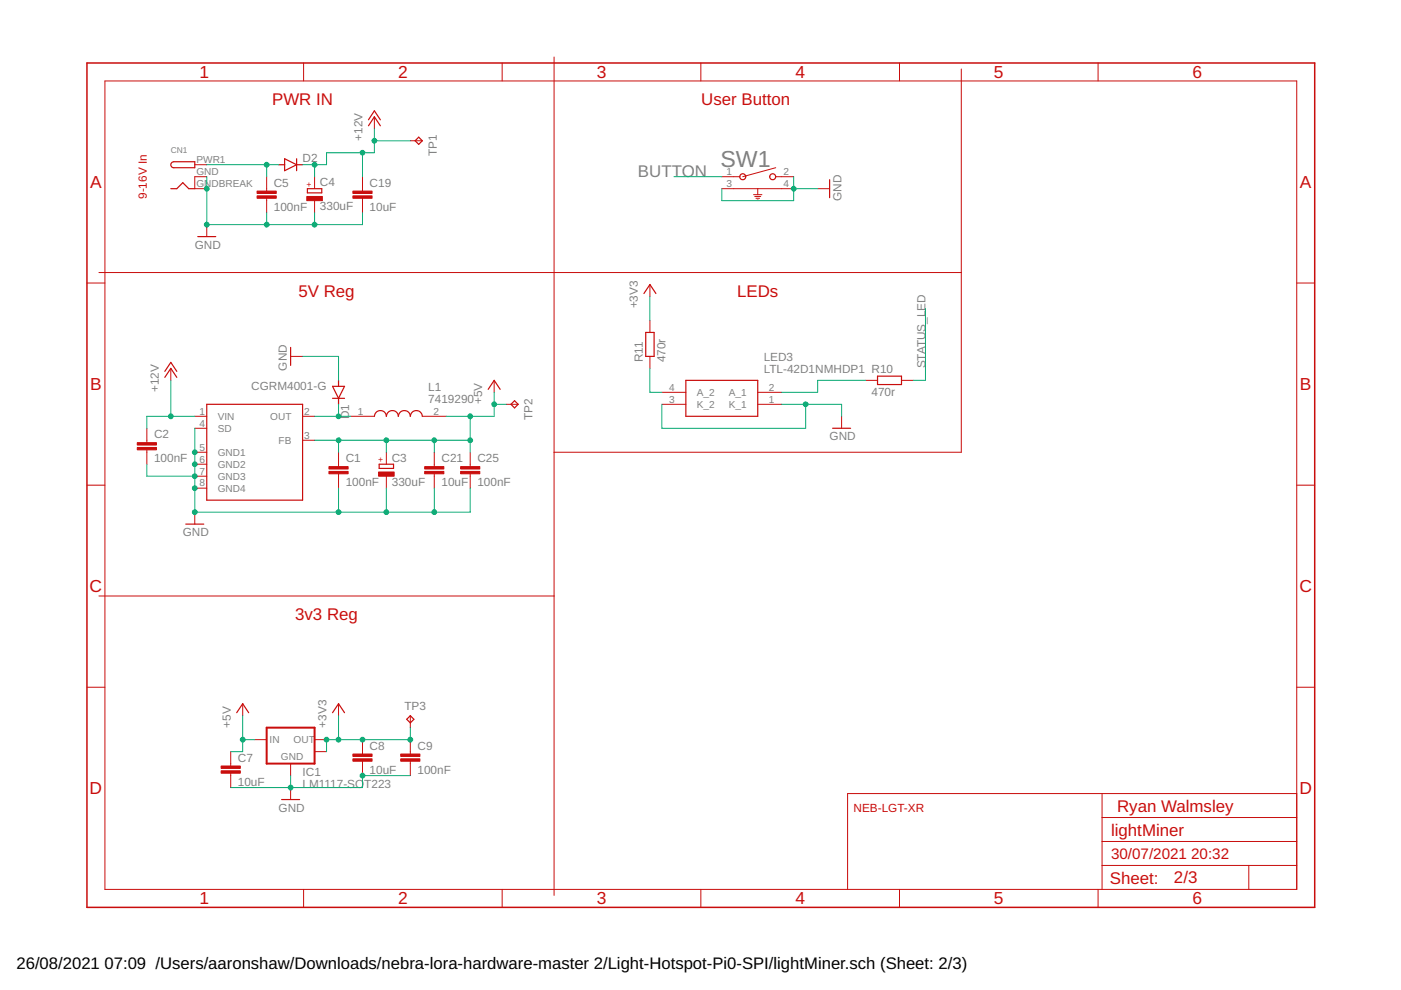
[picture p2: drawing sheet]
<svg xmlns="http://www.w3.org/2000/svg" width="297mm" height="210mm" viewBox="0 0 297 210" stroke-linecap="round" stroke-linejoin="round" font-family="sans-serif">
<g fill="none" stroke="#c90d0c" stroke-width=".21">
<path d="M22.2 17.2h252.7v171.4h-252.7zM64.4 13.4v3.8M106.5 13.4v3.8M117.5 12.1v177.7M148.6 13.4v3.8M190.7 13.4v3.8M203.8 14.6v81.3h-86.3M232.8 13.4v3.8M41.3 34.9h2.5M43.8 37.5h-2.5v2.5h2.5M56.5 37.5v3M66.7 37.5v2.5"/>
<path d="M76.9 37.5v3M79.4 24.8v2.5M87 29.8h2.5M153 37.5h3.8M164.5 37.5h3.8M164.5 35.6l-7 1.9M21 57.8h182.8M43.8 47.6v2.6M56.5 42v3.1M66.7 42.5v2.6M76.9 42v3.1M153 40h15.3"/>
<path d="M159.8 41.3h1.7M160 41.7h1.3M160.3 42h.7M160.5 42.4h.3M160.7 40v1.3M173.4 40h2.5M18.4 60h3.8M36.2 78.1v2.5M61.6 75.6h2.6M137.8 60.3v2.6M137.8 67.9v2.6M137.8 75.6v2.5"/>
<path d="M274.9 60h3.8M31.1 90.8v3.1M31.1 95.4v3M41.3 95.9h2.5M41.3 88.3h2.5M41.3 90.8h2.5M41.3 98.4h2.5M64.2 88.3h2.5M64.2 93.3h2.5M71.8 95.9v3M74.3 88.3h5.1M81.9 95.9v2.5"/>
<path d="M89.5 88.3h5.1M92.1 95.9v3M99.7 95.9v3M104.8 80.6v2.6M107.3 85.7h2.6M140.3 85.7h5.1M140.3 83.2h5.1M160.7 85.7h5M160.7 83.2h5M178.4 88.3v2.5M183.5 80.6h2.6M191.1 80.6h2.6"/>
<path d="M18.4 102.9h3.8M41.3 108.6v2.5M41.3 101h2.5M41.3 103.5h2.5M71.8 100.5v3M81.9 101v2.5M92.1 100.5v3M99.7 100.5v3M274.9 102.9h3.8M21 126.4h96.5M18.4 145.7h3.8M48.9 159.4v3"/>
<path d="M51.5 149.2v2.5M54 156.8h2.5M66.7 156.8h2.5M66.7 159.4h2.5M71.8 149.2v2.5M76.9 156.8v3.1M87 151.7v2.6M87 156.8v3.1M274.9 145.7h3.8M48.9 163.9v3.1M61.6 161.9v2.5M61.6 167v2.5"/>
<path d="M76.9 161.4v3M87 161.4v3M233.7 168.3v20.3M233.7 178.4h41.2M233.7 173.3h41.2M274.9 168.3h-95.2v20.3M64.4 188.6v3.8M106.5 188.6v3.8M148.6 188.6v3.8M190.7 188.6v3.8M232.8 188.6v3.8M233.7 183.5h41.2"/>
<path d="M264.8 183.5v5.1"/>
</g>
<g fill="none" stroke="#c90d0c" stroke-width=".25">
<path d="M36.5 34.4l.4-.1h4.4v1.3h-4.4a.63 .63 0 0 1-.7-.5 .63 .63 0 0 1 .3-.7zM59.1 34.9h1.2M60.3 33.7l2.6 1.2-2.6 1.3zM62.9 33.7v2.5M62.9 34.9h1.3M78.1 26.7l1.3-1.9 1.2 1.9M78.1 25.4l1.3-1.9 1.2 1.9M88.8 29.1l.7 .7-.7 .8-.8-.8zM175.9 38.1v3.8M36.2 40h1.3l1.3-1.3 1.2 1.3h1.3M41.9 50.2h3.8M65.2 40h3v.9h-3z"/>
<path d="M34.9 78.7l1.3-1.9 1.3 1.9M61.6 73.7v3.8M136.5 62.2l1.3-1.9 1.3 1.9M136.9 70.5h1.8v5.1h-1.8zM186.1 79.8h5v1.7h-5zM34.9 80l1.3-1.9 1.3 1.9M43.8 85.7h20.4v20.3h-20.4zM70.5 81.9h2.5l-1.2 2.6zM70.5 84.5h2.5M71.8 80.6v1.3M71.8 84.5v1.2M79.4 88.3a1.27 1.27 0 0 1 1.2-1.3 1.27 1.27 0 0 1 1.3 1.3 1.27 1.27 0 0 1 1.3-1.3 1.27 1.27 0 0 1 1.3 1.3 1.27 1.27 0 0 1 1.2-1.3 1.27 1.27 0 0 1 1.3 1.3 1.27 1.27 0 0 1 1.3-1.3 1.27 1.27 0 0 1 1.2 1.3"/>
<path d="M80.4 98.4h3v.9h-3zM103.5 82.5l1.3-1.9 1.2 1.9M109.1 85l.8 .7-.8 .8-.8-.8zM145.4 80.6h15.3v7.7h-15.3zM176.5 90.8h3.8M39.4 111.1h3.8M50.2 151.1l1.3-1.9 1.2 1.9M70.5 151.1l1.3-1.9 1.2 1.9M86.2 152.5l.8-.8 .8 .8-.8 .8zM59.7 169.5h3.8"/>
<circle cx="157.5" cy="37.5" r=".64"/>
<circle cx="163.8" cy="37.5" r=".63"/>
</g>
<g fill="#c90d0c" stroke="#c90d0c" stroke-width=".21">
<path d="M69.7 99.9h4.1v.6h-4.1z"/>
<path d="M69.7 98.9h4.1v.5h-4.1z"/>
<path d="M29.1 94.9h4.1v.5h-4.1z"/>
<path d="M29.1 93.9h4.1v.5h-4.1z"/>
<path d="M54.5 41.5h4.1v.5h-4.1z"/>
<path d="M54.5 40.5h4.1v.5h-4.1z"/>
<path d="M46.9 163.4h4v.5h-4z"/>
<path d="M46.9 162.4h4v.5h-4z"/>
<path d="M74.8 160.9h4.1v.5h-4.1z"/>
<path d="M74.8 159.9h4.1v.5h-4.1z"/>
<path d="M85 160.9h4v.5h-4z"/>
<path d="M85 159.9h4v.5h-4z"/>
<path d="M80.3 100.1h3.3v.9h-3.3z"/>
<path d="M65 41.7h3.3v.8h-3.3z"/>
<path d="M90 99.9h4.1v.6h-4.1z"/>
<path d="M90 98.9h4.1v.5h-4.1z"/>
<path d="M74.8 41.5h4.1v.5h-4.1z"/>
<path d="M74.8 40.5h4.1v.5h-4.1z"/>
<path d="M97.7 99.9h4v.6h-4z"/>
<path d="M97.7 98.9h4v.5h-4z"/>
</g>
<path d="M56.5 154.3h10.2v7.6h-10.2z" fill="none" stroke="#c90d0c" stroke-width=".42"/>
<path d="M18.4 13.4h260.3v179h-260.3z" fill="none" stroke="#c90d0c" stroke-width=".32"/>
<g fill="none" stroke="#0dab76" stroke-width=".21">
<path d="M43.8 37.5v10.1h33.1v-2.5M43.8 34.9h15.3M56.5 34.9v2.6M66.7 34.9v2.6M76.9 32.4v5.1M79.4 27.3v5.1h-10.2v2.5h-5M79.4 29.8h7.6M142.9 37.5h10.1M168.3 37.5v5h-15.3v-2.5M56.5 45.1v2.5M66.7 45.1v2.5M168.3 40h5.1"/>
<path d="M64.2 75.6h7.6v5M137.8 62.9v5M137.8 78.1v5.1h2.5M196.2 65.4v15.2h-2.5M31.1 98.4v2.6h10.2M36.2 80.6v7.7M41.3 90.8v17.8h58.4v-5.1M41.3 88.3h-10.2v2.5M66.7 88.3h7.6M66.7 93.3h33M71.8 85.7v2.6M71.8 93.3v2.6"/>
<path d="M81.9 93.3v2.6M92.1 93.3v2.6M99.7 88.3v7.6M104.8 85.7h2.5M104.8 83.2v5.1h-10.2M140.3 85.7v5.1h30.5v-5.1M165.7 85.7h12.7v2.6M183.5 80.6h-10.1v2.6h-7.7M71.8 103.5v5.1M81.9 103.5v5.1M92.1 103.5v5.1M51.5 151.7v7.7h-2.6"/>
<path d="M51.5 156.8h2.5M71.8 151.7v5.1M87 154.3v2.5h-17.8v2.6M61.6 164.4v2.6M87 164.4h-10.1v2.6h-28"/>
</g>
<g fill="#0dab76" stroke="#0dab76" stroke-width=".21">
<circle cx="43.8" cy="40" r=".51"/>
<circle cx="43.8" cy="47.6" r=".51"/>
<circle cx="56.5" cy="47.6" r=".51"/>
<circle cx="66.7" cy="47.6" r=".51"/>
<circle cx="41.3" cy="98.4" r=".51"/>
<circle cx="41.3" cy="101" r=".51"/>
<circle cx="41.3" cy="103.5" r=".51"/>
<circle cx="41.3" cy="95.9" r=".51"/>
<circle cx="41.3" cy="108.6" r=".51"/>
<circle cx="71.8" cy="108.6" r=".51"/>
<circle cx="81.9" cy="108.6" r=".51"/>
<circle cx="92.1" cy="108.6" r=".51"/>
<circle cx="61.6" cy="167" r=".51"/>
<circle cx="76.9" cy="164.4" r=".51"/>
<circle cx="168.3" cy="40" r=".51"/>
<circle cx="170.8" cy="85.7" r=".51"/>
<circle cx="66.7" cy="34.9" r=".51"/>
<circle cx="76.9" cy="32.4" r=".51"/>
<circle cx="79.4" cy="29.8" r=".51"/>
<circle cx="36.2" cy="88.3" r=".51"/>
<circle cx="71.8" cy="93.3" r=".51"/>
<circle cx="81.9" cy="93.3" r=".51"/>
<circle cx="99.7" cy="88.3" r=".51"/>
<circle cx="92.1" cy="93.3" r=".51"/>
<circle cx="99.7" cy="93.3" r=".51"/>
<circle cx="104.8" cy="85.7" r=".51"/>
<circle cx="51.5" cy="156.8" r=".51"/>
<circle cx="71.8" cy="88.3" r=".51"/>
<circle cx="56.5" cy="34.9" r=".51"/>
<circle cx="69.2" cy="156.8" r=".51"/>
<circle cx="76.9" cy="156.8" r=".51"/>
<circle cx="71.8" cy="156.8" r=".51"/>
<circle cx="87" cy="156.8" r=".51"/>
</g>
<text font-size="4.9" fill="#808080" x="152.8" y="35.4">SW1</text>
<g font-size="3.7" fill="#c90d0c">
<text x="42.3" y="16.5">1</text>
<text x="84.4" y="16.5">2</text>
<text x="126.5" y="16.5">3</text>
<text x="168.6" y="16.5">4</text>
<text x="210.7" y="16.5">5</text>
<text x="252.9" y="16.5">6</text>
<text x="19.1" y="39.9">A</text>
<text x="275.6" y="39.9">A</text>
<text x="19.1" y="82.7">B</text>
<text x="275.6" y="82.7">B</text>
<text x="19" y="125.6">C</text>
<text x="275.5" y="125.6">C</text>
<text x="19" y="168.4">D</text>
<text x="275.5" y="168.4">D</text>
<text x="42.3" y="191.8">1</text>
<text x="84.4" y="191.8">2</text>
<text x="126.5" y="191.8">3</text>
<text x="168.6" y="191.8">4</text>
<text x="210.7" y="191.8">5</text>
<text x="252.9" y="191.8">6</text>
</g>
<g font-size="3.6" fill="#c90d0c">
<text x="57.7" y="22.2">PWR IN</text>
<text x="148.7" y="22.2">User Button</text>
<text x="63.3" y="62.9">5V Reg</text>
<text x="156.3" y="62.9">LEDs</text>
<text x="62.6" y="131.4">3v3 Reg</text>
<text x="236.8" y="172.1">Ryan Walmsley</text>
<text x="235.6" y="177.1">lightMiner</text>
<text x="235.3" y="187.4">Sheet:</text>
<text x="248.9" y="187.3">2/3</text>
</g>
<text font-size="3.6" fill="#808080" x="135.3" y="37.5">BUTTON</text>
<g font-size="3.5">
<text x="3.5" y="205.4">26/08/2021</text>
<text x="22.2" y="205.4">07:09 /Users/aaronshaw/Downloads/nebra-lora-hardware-master 2/Light-Hotspot-Pi0-SPI/lightMiner.sch (Sheet: 2/3)</text>
</g>
<g font-size="3.2" fill="#c90d0c">
<text x="235.6" y="182.2">30/07/2021</text>
<text x="252.6" y="182.2">20:32</text>
</g>
<g font-size="2.5" fill="#808080">
<text x="76.8" y="29.9" transform="rotate(-90 76.8 29.9)">+12V</text>
<text x="64.1" y="34.5">D2</text>
<text x="92.6" y="33.2" transform="rotate(-90 92.6 33.2)">TP1</text>
<text x="58.1" y="39.6">C5</text>
<text x="67.8" y="39.5">C4</text>
<text x="78.4" y="39.6">C19</text>
<text x="58.1" y="44.7">100nF</text>
<text x="67.8" y="44.6">330uF</text>
<text x="78.4" y="44.7">10uF</text>
<text x="178.4" y="42.6" transform="rotate(-90 178.4 42.6)">GND</text>
<text x="41.3" y="52.7">GND</text>
<text x="135.3" y="65.4" transform="rotate(-90 135.3 65.4)">+3V3</text>
<text x="136.3" y="76.8" transform="rotate(-90 136.3 76.8)">R11</text>
<text x="141.1" y="76.8" transform="rotate(-90 141.1 76.8)">470r</text>
<text x="161.9" y="76.5">LED3</text>
<text x="33.7" y="83.2" transform="rotate(-90 33.7 83.2)">+12V</text>
<text x="53.3" y="82.7">CGRM4001-G</text>
<text x="60.8" y="78.6" transform="rotate(-90 60.8 78.6)">GND</text>
<text x="90.8" y="82.8">L1</text>
<text x="161.9" y="79">LTL-42D1NMHDP1 R10</text>
<text x="184.8" y="83.9">470r</text>
<text x="196.2" y="78.1" transform="rotate(-90 196.2 78.1)">STATUS_LED</text>
<text x="74" y="88.9" transform="rotate(-90 74 88.9)">D1</text>
<text x="90.8" y="85.3">7419290</text>
<text x="102.2" y="85.7" transform="rotate(-90 102.2 85.7)">+5V</text>
<text x="112.9" y="89" transform="rotate(-90 112.9 89)">TP2</text>
<text x="32.7" y="93">C2</text>
<text x="175.9" y="93.3">GND</text>
<text x="32.7" y="98">100nF</text>
<text x="73.3" y="98">C1</text>
<text x="83.1" y="97.9">C3</text>
<text x="93.6" y="98">C21</text>
<text x="101.2" y="98">C25</text>
<text x="73.3" y="103.1">100nF</text>
<text x="83.1" y="103">330uF</text>
<text x="93.6" y="103.1">10uF</text>
<text x="101.2" y="103.1">100nF</text>
<text x="38.8" y="113.7">GND</text>
<text x="48.9" y="154.3" transform="rotate(-90 48.9 154.3)">+5V</text>
<text x="69.2" y="154.3" transform="rotate(-90 69.2 154.3)">+3V3</text>
<text x="85.7" y="150.5">TP3</text>
<text x="50.4" y="161.5">C7</text>
<text x="78.4" y="159">C8</text>
<text x="88.5" y="159">C9</text>
<text x="50.4" y="166.6">10uF</text>
<text x="64.1" y="167">LM1117-SOT223</text>
<text x="64.1" y="164.4">IC1</text>
<text x="78.4" y="164.1">10uF</text>
<text x="88.5" y="164.1">100nF</text>
<text x="59.1" y="172.1">GND</text>
</g>
<g font-size="2.5" fill="#c90d0c">
<text x="31.1" y="42.2" transform="rotate(-90 31.1 42.2)">9-16V In</text>
<text x="181" y="172.1">NEB-LGT-XR</text>
</g>
<g font-size="2.1" fill="#808080">
<text x="41.6" y="34.6">PWR1</text>
<text x="41.6" y="37.1">GND</text>
<text x="41.6" y="39.7">GNDBREAK</text>
<text x="154" y="37.1">1</text>
<text x="154" y="39.7">3</text>
<text x="166.1" y="37.1">2</text>
<text x="166.1" y="39.7">4</text>
<text x="141.9" y="82.8">4</text>
<text x="147.8" y="83.9">A_2</text>
<text x="154.5" y="83.9">A_1</text>
<text x="163" y="82.8">2</text>
<text x="42.3" y="87.9">1</text>
<text x="46.2" y="89">VIN</text>
<text x="57.3" y="89">OUT</text>
<text x="64.5" y="87.9">2</text>
<text x="75.9" y="87.9">1</text>
<text x="91.9" y="87.9">2</text>
<text x="141.9" y="85.4">3</text>
<text x="147.8" y="86.5">K_2</text>
<text x="154.5" y="86.5">K_1</text>
<text x="163" y="85.4">1</text>
<text x="42.3" y="90.4">4</text>
<text x="42.3" y="95.5">5</text>
<text x="46.2" y="91.6">SD</text>
<text x="59.1" y="94.1">FB</text>
<text x="64.5" y="93">3</text>
<text x="42.3" y="98.1">6</text>
<text x="42.3" y="100.6">7</text>
<text x="46.2" y="96.6">GND1</text>
<text x="46.2" y="99.2">GND2</text>
<text x="46.2" y="101.7">GND3</text>
<text x="42.3" y="103.1">8</text>
<text x="46.2" y="104.3">GND4</text>
<text x="57.2" y="157.5">IN</text>
<text x="59.6" y="161.1">GND</text>
<text x="62.2" y="157.5">OUT</text>
</g>
<text font-size="1.8" fill="#808080" x="36.2" y="32.4">CN1</text>
<g font-size="1.8" fill="#c90d0c">
<text x="66.1" y="39.6" transform="rotate(-90 66.1 39.6)">+</text>
<text x="81.3" y="98" transform="rotate(-90 81.3 98)">+</text>
</g>
</svg>
